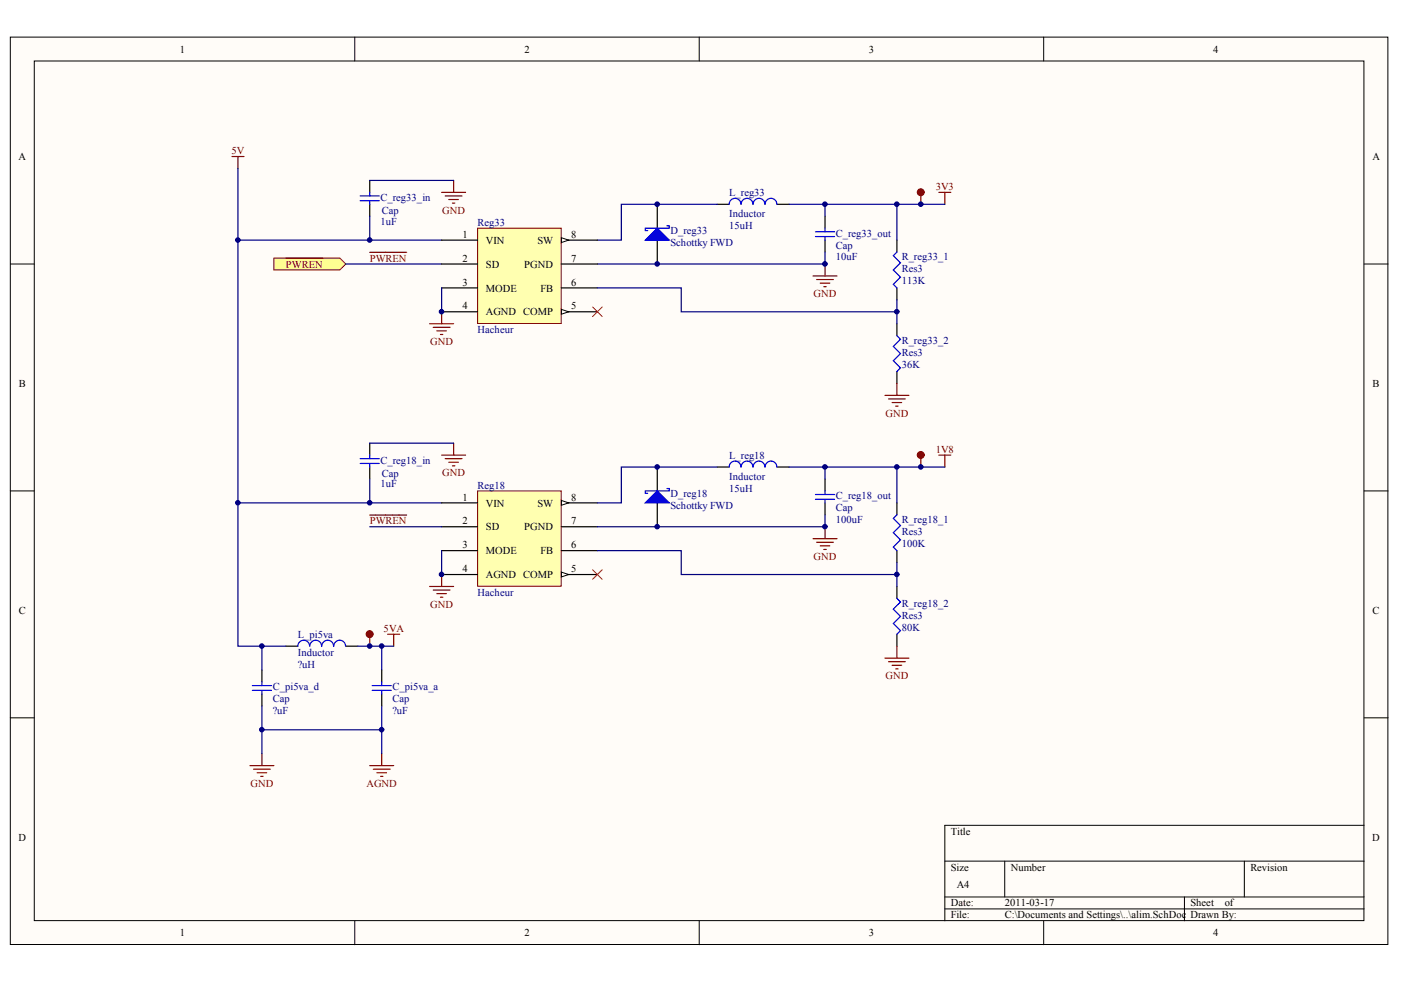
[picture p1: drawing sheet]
<svg xmlns="http://www.w3.org/2000/svg" width="287mm" height="202mm" viewBox="0 0 287 202" stroke-linecap="round" stroke-linejoin="round" font-family="sans-serif">
<g fill="#fffcf8" stroke="#000" stroke-width=".2">
<path d="M2.1 7.6h282v185.8h-282z"/>
<path d="M7 12.5h272.2v176h-272.2z"/>
</g>
<g fill="none" stroke="#000" stroke-width=".2">
<path d="M72.6 7.6v4.9M143.1 7.6v4.9M213.7 7.6v4.9M2.1 54.1h4.9M279.3 54.1h4.9M2.1 100.5h4.9M279.3 100.5h4.9M2.1 147h4.9M279.3 147h4.9M193.4 176.4h85.9M205.7 176.4v7.3M254.7 176.4v7.3"/>
<path d="M279.3 169h-85.9v19.6M72.6 188.6v4.9M143.1 188.6v4.9M193.4 183.7h85.9M193.4 186.2h85.9M213.7 188.6v4.9M242.5 183.7v4.9"/>
</g>
<path d="M47.5 32.1h2.4M48.7 32.1v2.4" fill="none" stroke="#800000" stroke-width=".25"/>
<path d="M48.7 34.5v14.7h41.7M48.7 49.2v53.8h41.7" fill="none" stroke="#000080" stroke-width=".25"/>
<path d="M56.1 52.8h13.5l1.2 1.3-1.2 1.2h-13.5z" fill-rule="evenodd" fill="#ffff80" stroke="#800000" stroke-width=".2"/>
<g fill="none" stroke="#800000" stroke-width=".25">
<path d="M192.2 39.4h2.4M193.4 39.4v2.4M58.5 52.9h7.6M166.4 56.5h4.9M167.2 57.3h3.4M167.9 58h2M168.7 58.7h.4M168.9 54.1v2.4M88 66.3h4.9M88.7 67h3.4M89.4 67.8h2M90.2 68.5h.5"/>
<path d="M90.4 63.9v2.4M183.6 78.5v2.5M181.2 81h4.9M181.9 81.7h3.4M182.6 82.4h2M183.4 83.2h.5"/>
</g>
<path d="M70.8 54.1h19.6M146.8 41.8h-19.6v7.4h-4.9M161.5 41.8h7.4v2.5M168.9 51.6v2.5h-46.6M168.9 41.8h14.7v7.4M183.6 41.8h9.8" fill="none" stroke="#000080" stroke-width=".25"/>
<path d="M134.6 41.8v4.9M134.6 49.2v4.9M146.8 41.8h2.5M159.1 41.8h2.4M168.9 44.3v2.4M168.9 49.2v2.4M183.6 49.2v2.4M183.6 59v2.4M183.6 66.3v2.4M183.6 76.1v2.4" fill="none" stroke="#000" stroke-width=".25"/>
<path d="M132.1 49.2l2.5-2.5 2.4 2.5z" fill="#00f" stroke="#00f" stroke-width=".25"/>
<path d="M136.5 46.2h.5v.5h-4.9v.5h.5M151.7 41.8a1.2 1.2 0 0 0-1.2-1.2 1.2 1.2 0 0 0-1.2 1.2M154.1 41.8a1.2 1.2 0 0 0-1.2-1.2 1.2 1.2 0 0 0-1.2 1.2M156.6 41.8a1.2 1.2 0 0 0-1.2-1.2 1.2 1.2 0 0 0-1.2 1.2M159 41.8a1.2 1.2 0 0 0-1.2-1.2 1.2 1.2 0 0 0-1.2 1.2M166.9 48.4h4M166.9 47.5h4M168.9 46.7v.8M168.9 48.4v.8M183.6 51.6l-.7 .8 1.4 1.4-1.4 1.5 1.4 1.5-1.4 1.4 .7 .8M183.6 68.7l.7 .8-1.4 1.4 1.4 1.5-1.4 1.5 1.4 1.5-.7 .7" fill="none" stroke="#00f" stroke-width=".25"/>
<path d="M97.8 46.7h17.1v19.6h-17.1z" fill="#ffffb0" stroke="#800000" stroke-width=".2"/>
<path d="M90.4 59h7.4M90.4 54.1h7.4M90.4 49.2h7.4M114.9 49.2h7.4M90.4 63.9h7.4" fill="none" stroke="#000" stroke-width=".25"/>
<path d="M114.9 48.7l1.5 .5-1.5 .5z" fill="#fffcf8" stroke="#000" stroke-width=".2"/>
<path d="M114.9 54.1h7.4M114.9 59h7.4M114.9 63.9h7.4" fill="none" stroke="#000" stroke-width=".25"/>
<path d="M114.9 63.4l1.5 .5-1.5 .4z" fill="#fffcf8" stroke="#000" stroke-width=".2"/>
<path d="M97.8 100.5h17.1v19.6h-17.1z" fill="#ffffb0" stroke="#800000" stroke-width=".2"/>
<path d="M90.4 117.7h7.4M90.4 112.8h7.4M90.4 107.9h7.4M90.4 103h7.4M114.9 103h7.4" fill="none" stroke="#000" stroke-width=".25"/>
<path d="M114.9 102.5l1.5 .5-1.5 .5z" fill="#fffcf8" stroke="#000" stroke-width=".2"/>
<path d="M114.9 107.9h7.4M114.9 112.8h7.4M114.9 117.7h7.4" fill="none" stroke="#000" stroke-width=".25"/>
<path d="M114.9 117.2l1.5 .5-1.5 .5z" fill="#fffcf8" stroke="#000" stroke-width=".2"/>
<path d="M121.3 62.9l2 1.9M123.3 62.9l-2 1.9M121.3 116.7l2 1.9M123.3 116.7l-2 1.9" fill="none" stroke="#f00" stroke-width=".2"/>
<g fill="none" stroke="#000080" stroke-width=".25">
<path d="M75.7 37h17.2M75.7 44.3v4.9M90.4 59v4.9M122.3 59h17.2v4.9h44.1M183.6 61.4v4.9M75.7 98.1v4.9M75.7 90.8h17.2M146.8 95.7h-19.6v7.3h-4.9M161.5 95.7h7.4v2.4M168.9 95.7h14.7v7.3M183.6 95.7h9.8M48.7 103v29.3h4.9"/>
<path d="M75.7 107.9h14.7M90.4 112.8v4.9M122.3 112.8h17.2v4.9h44.1M168.9 105.4v2.5h-46.6M183.6 115.2v4.9M58.5 132.3h-4.9v4.9M73.2 132.3h4.9v4.9M78.1 132.3h2.5M53.6 144.6v9.8M53.6 149.5h24.5M78.1 144.6v9.8"/>
</g>
<g fill="none" stroke="#800000" stroke-width=".25">
<path d="M90.4 39.4h4.9M92.9 37v2.4M188.5 39.4v2.4M75.7 51.7h7.5M91.1 40.1h3.5M91.9 40.9h1.9M92.6 41.6h.5M90.4 93.2h4.9M91.1 93.9h3.5M91.9 94.7h1.9M92.6 95.4h.5M92.9 90.8v2.4"/>
<path d="M188.5 93.2v2.5M192.2 93.2h2.4M193.4 93.2v2.5M75.7 105.5h7.5M90.4 117.7v2.4M166.4 110.3h4.9M167.2 111.1h3.4M167.9 111.8h2M168.7 112.5h.4M168.9 107.9v2.4M75.7 129.9v2.4M79.4 129.9h2.4"/>
<path d="M80.6 129.9v2.4M88 120.1h4.9M88.7 120.8h3.4M89.4 121.6h2M90.2 122.3h.5M181.2 134.8h4.9M181.9 135.5h3.4M182.6 136.3h2M183.4 137h.5M183.6 132.3v2.5M51.2 156.8h4.9M51.9 157.5h3.4"/>
<path d="M52.6 158.3h2M53.4 159h.5M53.6 154.4v2.4M75.7 156.8h4.9M76.4 157.5h3.5M77.2 158.3h1.9M77.9 159h.5M78.1 154.4v2.4"/>
</g>
<g fill="none" stroke="#000" stroke-width=".25">
<path d="M75.7 37v2.4M75.7 41.8v2.5M75.7 90.8v2.4M75.7 95.7v2.4M134.6 95.7v4.8M146.8 95.7h2.5M159.1 95.7h2.4M168.9 98.1v2.4M134.6 103v4.9M168.9 103v2.4M183.6 103v2.4M183.6 112.8v2.4"/>
<path d="M53.6 137.2v2.5M58.5 132.3h2.5M70.8 132.3h2.4M78.1 137.2v2.5M183.6 120.1v2.5M183.6 129.9v2.4M53.6 142.1v2.5M78.1 142.1v2.5"/>
</g>
<path d="M132.1 103l2.5-2.5 2.4 2.5z" fill="#00f" stroke="#00f" stroke-width=".25"/>
<g fill="none" stroke="#00f" stroke-width=".25">
<path d="M75.7 39.4v.7M73.7 41.1h4M73.7 40.1h4M75.7 41.1v.7M73.7 94.9h4M73.7 93.9h4M75.7 93.2v.7M75.7 94.9v.8M151.7 95.7a1.2 1.2 0 0 0-1.2-1.3 1.2 1.2 0 0 0-1.2 1.3M154.1 95.7a1.2 1.2 0 0 0-1.2-1.3 1.2 1.2 0 0 0-1.2 1.3M156.6 95.7a1.2 1.2 0 0 0-1.2-1.3 1.2 1.2 0 0 0-1.2 1.3M159 95.7a1.2 1.2 0 0 0-1.2-1.3 1.2 1.2 0 0 0-1.2 1.3"/>
<path d="M136.5 100.1h.5v.4h-4.9v.5h.5M166.9 102.3h4M166.9 101.3h4M168.9 100.5v.8M168.9 102.3v.7M183.6 105.4l-.7 .8 1.4 1.4-1.4 1.5 1.4 1.5-1.4 1.4 .7 .8M53.6 139.7v.7M63.4 132.3a1.2 1.2 0 0 0-1.2-1.2 1.2 1.2 0 0 0-1.2 1.2M65.8 132.3a1.2 1.2 0 0 0-1.2-1.2 1.2 1.2 0 0 0-1.2 1.2M68.3 132.3a1.2 1.2 0 0 0-1.2-1.2 1.2 1.2 0 0 0-1.2 1.2M70.7 132.3a1.2 1.2 0 0 0-1.2-1.2 1.2 1.2 0 0 0-1.2 1.2M78.1 139.7v.7"/>
<path d="M183.6 122.6l.7 .7-1.4 1.5 1.4 1.4-1.4 1.5 1.4 1.5-.7 .7M51.7 141.4h3.9M51.7 140.4h3.9M53.6 141.4v.7M76.2 141.4h3.9M76.2 140.4h3.9M78.1 141.4v.7"/>
</g>
<g fill="#800000" stroke="#800000" stroke-width=".2">
<circle cx="188.5" cy="39.4" r=".71"/>
<circle cx="188.5" cy="93.2" r=".71"/>
<circle cx="75.7" cy="129.9" r=".71"/>
</g>
<g fill="#000080" stroke="#000080" stroke-width=".2">
<circle cx="48.7" cy="103" r=".47"/>
<circle cx="48.7" cy="49.2" r=".47"/>
<circle cx="53.6" cy="149.4" r=".47"/>
<circle cx="53.6" cy="132.3" r=".47"/>
<circle cx="75.7" cy="132.3" r=".47"/>
<circle cx="75.7" cy="103" r=".47"/>
<circle cx="75.7" cy="49.2" r=".47"/>
<circle cx="78.1" cy="149.4" r=".47"/>
<circle cx="78.1" cy="132.3" r=".47"/>
<circle cx="90.4" cy="117.6" r=".47"/>
<circle cx="90.4" cy="63.8" r=".47"/>
<circle cx="134.5" cy="107.9" r=".47"/>
<circle cx="134.5" cy="95.6" r=".47"/>
<circle cx="134.5" cy="54" r=".47"/>
<circle cx="134.5" cy="41.8" r=".47"/>
<circle cx="168.9" cy="107.9" r=".47"/>
<circle cx="168.9" cy="95.6" r=".47"/>
<circle cx="168.9" cy="54" r=".47"/>
<circle cx="168.9" cy="41.8" r=".47"/>
<circle cx="183.6" cy="117.6" r=".47"/>
<circle cx="183.6" cy="95.6" r=".47"/>
<circle cx="183.6" cy="63.8" r=".47"/>
<circle cx="183.6" cy="41.8" r=".47"/>
<circle cx="188.5" cy="95.6" r=".47"/>
<circle cx="188.5" cy="41.8" r=".47"/>
</g>
<g font-size="2.2">
<text x="36.8" y="10.8">1</text>
<text x="107.4" y="10.8">2</text>
<text x="177.9" y="10.8">3</text>
<text x="248.4" y="10.8">4</text>
<text x="3.8" y="32.8">A</text>
<text x="281" y="32.8">A</text>
<text x="94.7" y="53.6">2</text>
<text x="94.7" y="48.7">1</text>
<text x="99.5" y="49.9">VIN</text>
<text x="110" y="49.9">SW</text>
<text x="116.9" y="48.7">8</text>
<text x="116.9" y="53.6">7</text>
<text x="94.7" y="58.5">3</text>
<text x="99.5" y="59.7">MODE</text>
<text x="99.5" y="54.8">SD</text>
<text x="107.3" y="54.8">PGND</text>
<text x="110.6" y="59.7">FB</text>
<text x="116.9" y="58.5">6</text>
<text x="94.7" y="63.4">4</text>
<text x="99.5" y="64.6">AGND COMP</text>
<text x="116.9" y="63.4">5</text>
<text x="3.9" y="79.2">B</text>
<text x="281" y="79.2">B</text>
<text x="94.7" y="107.4">2</text>
<text x="94.7" y="102.5">1</text>
<text x="99.5" y="103.7">VIN</text>
<text x="110" y="103.7">SW</text>
<text x="116.9" y="102.5">8</text>
<text x="116.9" y="107.4">7</text>
<text x="94.7" y="112.3">3</text>
<text x="99.5" y="113.5">MODE</text>
<text x="99.5" y="108.6">SD</text>
<text x="107.3" y="108.6">PGND</text>
<text x="110.6" y="113.5">FB</text>
<text x="116.9" y="112.3">6</text>
<text x="94.7" y="117.2">4</text>
<text x="99.5" y="118.4">AGND COMP</text>
<text x="116.9" y="117.2">5</text>
<text x="3.9" y="125.7">C</text>
<text x="281" y="125.7">C</text>
<text x="3.8" y="172.2">D</text>
<text x="194.6" y="170.9">Title</text>
<text x="280.9" y="172.2">D</text>
<text x="194.6" y="178.3">Size</text>
<text x="206.9" y="178.3">Number</text>
<text x="256" y="178.3">Revision</text>
<text x="194.6" y="185.6">Date:</text>
<text x="195.9" y="182">A4</text>
<text x="205.7" y="185.6">2011-03-17</text>
<text x="243.7" y="185.6">Sheet</text>
<text x="250.7" y="185.6">of</text>
<text x="36.8" y="191.8">1</text>
<text x="107.4" y="191.8">2</text>
<text x="177.9" y="191.8">3</text>
<text x="194.6" y="188.1">File:</text>
<text x="205.7" y="188.1">C:\Documents and Settings\..\alim.SchDoc</text>
<text x="243.7" y="188.1">Drawn By:</text>
<text x="248.4" y="191.8">4</text>
</g>
<g font-size="2.2" fill="#800000">
<text x="47.4" y="31.6">5V</text>
<text x="191.6" y="38.9">3V3</text>
<text x="90.5" y="43.8">GND</text>
<text x="75.7" y="53.6">PWREN</text>
<text x="58.5" y="54.8">PWREN</text>
<text x="166.6" y="60.9">GND</text>
<text x="88.1" y="70.7">GND</text>
<text x="181.3" y="85.3">GND</text>
<text x="191.6" y="92.7">1V8</text>
<text x="90.5" y="97.6">GND</text>
<text x="75.7" y="107.4">PWREN</text>
<text x="166.6" y="114.7">GND</text>
<text x="88.1" y="124.5">GND</text>
<text x="78.5" y="129.4">5VA</text>
<text x="181.3" y="139.2">GND</text>
<text x="51.3" y="161.2">GND</text>
<text x="75.1" y="161.2">AGND</text>
</g>
<g font-size="2.2" fill="#000080">
<text x="77.9" y="41.1">C_reg33_in</text>
<text x="149.3" y="40.1">L_reg33</text>
<text x="77.9" y="46">1uF</text>
<text x="78.1" y="43.8">Cap</text>
<text x="97.8" y="46.3">Reg33</text>
<text x="137.3" y="48">D_reg33</text>
<text x="149.3" y="47">15uH</text>
<text x="149.3" y="44.5">Inductor</text>
<text x="137.3" y="50.4">Schottky FWD</text>
<text x="171.1" y="53.3">10uF</text>
<text x="171.1" y="48.5">C_reg33_out</text>
<text x="171.1" y="50.9">Cap</text>
<text x="184.6" y="53.3">R_reg33_1</text>
<text x="184.6" y="58.2">113K</text>
<text x="184.6" y="55.8">Res3</text>
<text x="97.8" y="68.3">Hacheur</text>
<text x="184.6" y="70.5">R_reg33_2</text>
<text x="184.6" y="75.4">36K</text>
<text x="184.6" y="72.9">Res3</text>
<text x="77.9" y="94.9">C_reg18_in</text>
<text x="149.3" y="94">L_reg18</text>
<text x="77.9" y="99.8">1uF</text>
<text x="78.1" y="97.6">Cap</text>
<text x="97.8" y="100.1">Reg18</text>
<text x="137.3" y="101.8">D_reg18</text>
<text x="149.3" y="100.8">15uH</text>
<text x="149.3" y="98.4">Inductor</text>
<text x="137.3" y="104.2">Schottky FWD</text>
<text x="171.1" y="107.2">100uF</text>
<text x="171.1" y="102.3">C_reg18_out</text>
<text x="171.1" y="104.7">Cap</text>
<text x="184.6" y="107.2">R_reg18_1</text>
<text x="184.6" y="112">100K</text>
<text x="184.6" y="109.6">Res3</text>
<text x="97.8" y="122.1">Hacheur</text>
<text x="184.6" y="124.3">R_reg18_2</text>
<text x="61" y="130.6">L_pi5va</text>
<text x="184.6" y="129.2">80K</text>
<text x="184.6" y="126.7">Res3</text>
<text x="61" y="136.8">?uH</text>
<text x="61" y="134.3">Inductor</text>
<text x="55.8" y="141.4">C_pi5va_d</text>
<text x="55.8" y="143.8">Cap</text>
<text x="80.4" y="141.4">C_pi5va_a</text>
<text x="80.4" y="143.8">Cap</text>
<text x="55.8" y="146.3">?uF</text>
<text x="80.4" y="146.3">?uF</text>
</g>
</svg>
